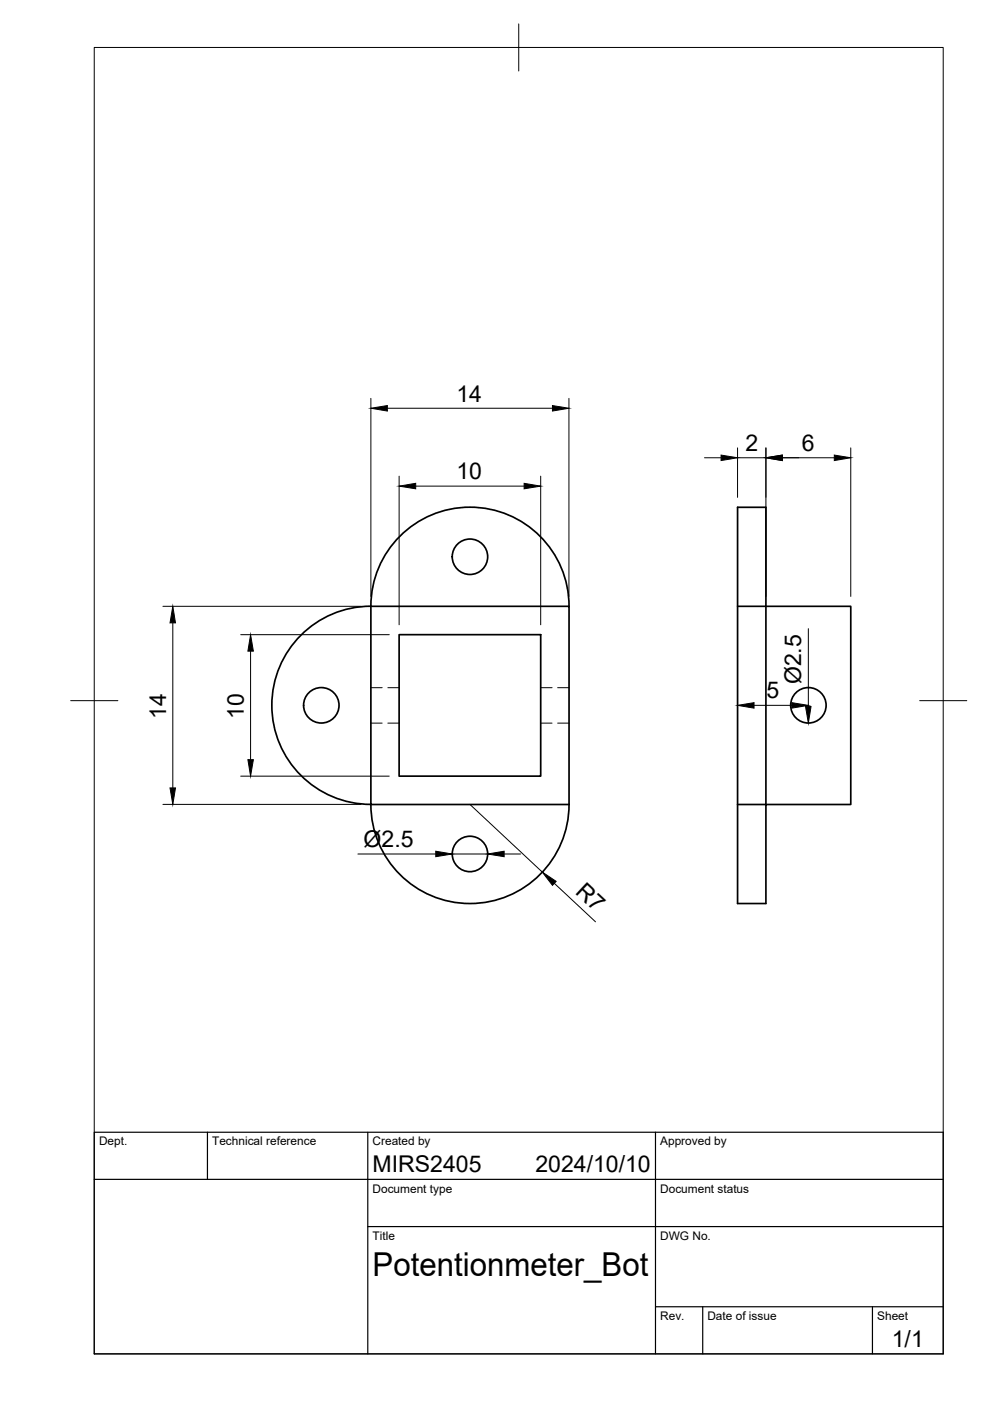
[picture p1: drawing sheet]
<svg xmlns="http://www.w3.org/2000/svg" width="210mm" height="297mm" viewBox="0 0 210 297" stroke-linecap="round" stroke-linejoin="round" font-family="sans-serif">
<!-- layer: Visible -->
<g fill="none" stroke="#000" stroke-width=".36">
<path d="M78.6 128.5a21 21 0 0 1 21-21 21 21 0 0 1 21 21M78.6 128.6v42h42M78.6 128.6h42v42M78.6 128.5a21 21 0 0 0-21 21 21 21 0 0 0 21 21 21 21 0 0 0 21 21.1 21 21 0 0 0 21-21M84.6 134.6h30v30h-30zM156.4 128.6h6v-21h-6v84h6v-21h18v-42h-18v42h-6"/>
<circle cx="99.6" cy="118" r="3.8"/>
<circle cx="68.1" cy="149.5" r="3.8"/>
<circle cx="171.4" cy="149.5" r="3.8"/>
<circle cx="99.6" cy="181.1" r="3.8"/>
</g>
<!-- layer: Hidden -->
<path d="M78.6 153.3h2.4M78.6 145.8h2.4M82.2 153.3h2.4M82.2 145.8h2.4M114.6 153.3h2.5M114.6 145.8h2.5M118.2 153.3h2.4M118.2 145.8h2.4" fill="none" stroke="#000" stroke-width=".21"/>
<!-- layer: BORDER -->
<path d="M20 10.1h180v276.9h-180zM110 5.1v10M15 148.6h10M195 148.6h10" fill="none" stroke="#000" stroke-width=".21"/>
<!-- layer: TITLEBLOCK -->
<path d="M20 240.1h180v46.9h-180zM20 250h180M44 240.1v9.9M78 240.1v46.9M139 240.1v46.9M78 260.1h122M139 277.1h61M149 277.1v9.9M185 277.1v9.9" fill="none" stroke="#000" stroke-width=".25"/>
<!-- layer: FD_Dimensions -->
<g fill="none" stroke="#000" stroke-width=".21">
<path d="M78.6 84.5v42M82.1 86.6h35M120.6 84.5v42M149.4 97.1h3.5M156.4 95v10.5M156.4 97.1h6M162.4 95v31.5M165.9 97.1h11M180.4 95v31.5M84.6 101v31.5M88.1 103.1h23M114.6 101v31.5"/>
<path d="M34.5 128.6h42M36.6 132.1v35M51 134.6h31.5M53.1 138.1v23M156.4 130.6v21.1M171.4 133.3v16.5M159.9 149.5h8M34.5 170.5h42M51 164.6h31.5M99.6 170.5l15.4 14.4M75.9 181.1h16.5M95.9 181.1h7.5"/>
<path d="M106.9 181.1h3.5M117.5 187.3l8.8 8.1"/>
</g>
<g fill="#000" stroke="#000" stroke-width=".21">
<path d="M78.6 86.6l3.5-.6v1.2zM117.1 86l3.5 .6-3.5 .6zM152.9 96.5l3.5 .6-3.5 .5zM162.4 97.1l3.5-.6v1.1zM176.9 96.5l3.5 .6-3.5 .5zM84.6 103.1l3.5-.6v1.1zM111.1 102.5l3.5 .6-3.5 .5zM36.6 128.6l.6 3.5h-1.2zM53.1 134.6l.6 3.5h-1.1zM156.4 149.5l3.5-.5v1.1zM167.9 149l3.5 .5-3.5 .6zM170.8 149.8h1.2l-.6 3.5z"/>
<path d="M36 167.1h1.2l-.6 3.4zM52.6 161.1h1.1l-.6 3.5zM92.4 180.5l3.5 .6-3.5 .5zM103.4 181.1l3.5-.6v1.1zM115 184.9l2.9 2-.8 .8z"/>
</g>
<text font-size="7" x="79" y="270.6">Potentionmeter_Bot</text>
<g font-size="4.9">
<text x="96.8" y="85.2">14</text>
<text x="158.1" y="95.7">2</text>
<text x="170" y="95.6">6</text>
<text x="96.8" y="101.6">10</text>
<text x="162.5" y="148.1">5</text>
<text x="169.8" y="145.1" transform="rotate(-90 169.8 145.1)">Ø2.5</text>
<text x="35.2" y="152.4" transform="rotate(-90 35.2 152.4)">14</text>
<text x="51.7" y="152.4" transform="rotate(-90 51.7 152.4)">10</text>
<text x="77.1" y="179.5">Ø2.5</text>
<text x="121.8" y="189.3" transform="rotate(43 121.8 189.3)">R7</text>
<text x="79" y="248.5">MIRS2405</text>
<text x="113.5" y="248.5">2024/10/10</text>
<text x="189.1" y="285.7">1/1</text>
</g>
<g font-size="2.5">
<text x="21" y="242.9">Dept.</text>
<text x="45" y="242.9">Technical reference</text>
<text x="79" y="242.9">Created by</text>
<text x="140" y="242.9">Approved by</text>
<text x="79" y="252.8">Document type</text>
<text x="140" y="252.8">Document status</text>
<text x="79" y="262.9">Title</text>
<text x="140" y="262.9">DWG No.</text>
<text x="140" y="279.9">Rev.</text>
<text x="150" y="279.9">Date of issue</text>
<text x="186" y="279.9">Sheet</text>
</g>
</svg>
